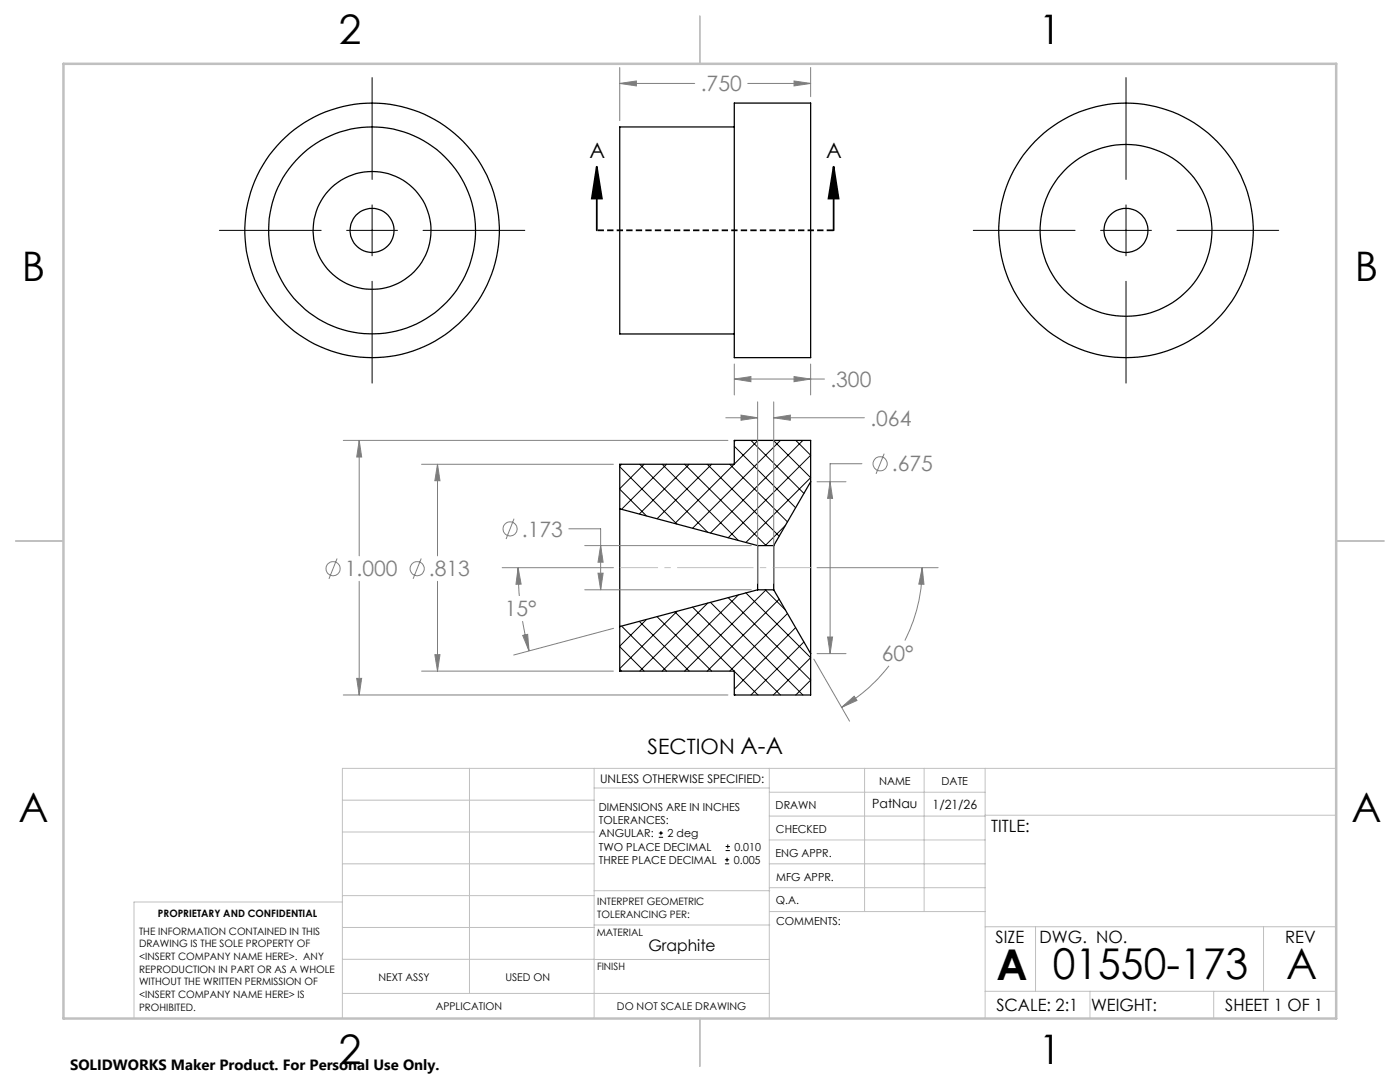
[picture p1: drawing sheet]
<svg xmlns="http://www.w3.org/2000/svg" width="279mm" height="216mm" viewBox="0 0 279 216" stroke-linecap="round" stroke-linejoin="round" font-family="sans-serif">
<g fill="none" stroke="#000" stroke-width=".25">
<path d="M146.5 20.6h15.3v50.8h-15.3zM146.5 25.3h-22.8v41.3h22.8M161.8 96.1v34.3M161.8 96.1v-8.2h-15.3v4.7h-22.8v8.9M161.8 96.1l-7.4 12.8M123.7 101.5v23.5M123.7 101.5l27.5 7.4M151.2 108.9v8.8M151.2 108.9h3.2M151.2 117.7h3.2M151.2 117.7l-27.5 7.3M154.4 108.9v8.8"/>
<path d="M154.4 117.7l7.4 12.7M123.7 125v8.9h22.8v4.8h15.3v-8.3"/>
<circle cx="74.2" cy="46" r="11.8"/>
<circle cx="74.2" cy="46" r="4.4"/>
<circle cx="74.3" cy="46" r="25.4"/>
<circle cx="74.3" cy="46" r="20.7"/>
<circle cx="224.7" cy="46" r="25.4"/>
<circle cx="224.7" cy="46" r="17.1"/>
<circle cx="224.7" cy="46" r="4.4"/>
</g>
<g fill="none" stroke="#000" stroke-width=".2">
<path d="M74.3 15.5v20.3M224.7 15.5v20.3M43.8 46h20.3M69.2 46h10.1M74.3 40.9v10.1M74.3 56.1v20.3M84.4 46h20.3M194.2 46h20.4M219.6 46h10.2M224.7 40.9v10.1M224.7 56.1v20.3M234.9 46h20.3"/>
<path d="M123.7 97.6l5.3 5.3M123.7 93.1l11.4 11.5M124.1 92.6l-.4 .4M127.7 92.6l13.6 13.6M128.6 92.6l-4.9 4.9M132.2 92.6l15.2 15.3M133 92.6l-8.9 9M136.6 92.6l16.3 16.3M137.5 92.6l-9.9 10M141.1 92.6l14.4 14.4M142 92.6l-10.9 10.9M145.6 92.6l11.6 11.5"/>
<path d="M146.5 92.6l-11.8 11.9M146.5 89l12.3 12.3M146.8 87.9l-.3 .2M149.9 87.9l10.5 10.6M151.3 87.9l-4.8 4.7M154.3 87.9l7.5 7.4-13 13M155.8 87.9l-17.6 17.5M158.8 87.9l3 2.9-16.5 16.5M160.2 87.9l-18.4 18.5M145.3 119.2l16.5 16.5-3 3M147.4 118.7l-15.2 15.2M148.8 118.3l13 12.9-7.5 7.5"/>
<path d="M152.7 117.7l4.1 4M152.9 117.7l-16.3 16.2M155.5 119.6l-14.4 14.3M156.8 104.8l-4.1 4.1M123.7 133.6l.4 .3M123.7 129l4.9 4.9M124.1 125l8.9 8.9M127.6 124l9.9 9.9M129 123.6l-5.3 5.3M131.1 123l10.9 10.9M134.7 122.1l16.6 16.6M135.1 122l-11.4 11.4"/>
<path d="M138.2 121.1l17.6 17.6M141.3 120.3l-13.6 13.6M141.8 120.2l18.4 18.5M146.5 138.5l.3 .2M157.2 122.4l-11.6 11.5M158.8 125.2l-12.3 12.3M160.4 128.1l-10.5 10.6M131.5 167.1h.8M131.5 166.2h.8M131.9 165.8v.9M144.7 172.4h.8M144.7 171.6h.8"/>
<path d="M144.8 169.7h.9M144.8 168.9h.9M145.1 171.1v.9M145.2 168.5v.8"/>
</g>
<g fill="none" stroke="#808080" stroke-width=".2">
<path d="M123.7 16.7l3.3-.5v.9zM123.7 13.5v10.6M123.7 16.7h14.9M149.2 16.7h12.6M158.5 16.2l3.3 .5-3.3 .4zM161.8 13.5v5.8M146.5 75.6l3.4-.5v1.1zM146.5 72.6v6.2M146.5 75.6h18M158.5 75.1l3.3 .5-3.3 .6zM161.8 72.6v6.2M68.5 87.9h76.8"/>
<path d="M71.7 87.9l.5 3.3h-1zM71.7 87.9v23M84.1 92.6h38.3M87.3 92.6l.5 3.3h-1zM87.3 92.6v18.3M144.9 83.4h6.3M147.9 82.8l3.3 .6-3.3 .5zM151.2 80.2v36.2M154.4 83.4l3.3-.6v1.1zM154.4 80.2v36.2M154.4 83.4h18.1M163.1 96.1h5.7"/>
<path d="M165.7 96.1l.5 3.3h-1zM172 92.5h-6.3v37.9M176.5 90.5l-1.7 4M67.3 111.4l-1.6 4.1M71.7 116v22.7M84.1 111.4l-1.7 4.1M87.3 116v17.9M100.2 113.3h22.2M102.6 103.5l-1.6 4.1M103.4 113.3l.6 3.3h-1zM103.4 113.3l.2 5.6M113.5 105.5h6.4v12.2"/>
<path d="M116.7 117.7h33.2M116.7 108.9h33.2M119.3 114.4h1.1l-.5 3.3zM119.9 108.9l.5 3.3h-1.1zM163.1 113.3h24.1M184 113.3l.4 3.3h-1zM184 113.3a32.4 32.4 0 0 1-3.4 14.5M68.5 138.7h76.8M71.2 135.4h1l-.5 3.3zM84.1 133.9h38.3M86.8 130.6h1l-.5 3.3zM104.3 123.9l1.3 6"/>
<path d="M104.3 126.8l1-.2 .3 3.3zM122.4 125.4l-19.9 5.3M162.4 131.5l7.1 12.4M163.1 130.4h5.7M165.2 127.1h1l-.5 3.3zM177.4 132.9a31.3 31.3 0 0 1-9.4 8.2M168 141.1l2.5-2.2 .5 .9z"/>
<circle cx="175.6" cy="92.5" r="1.41"/>
<circle cx="66.5" cy="113.5" r="1.4"/>
<circle cx="83.3" cy="113.5" r="1.41"/>
<circle cx="101.8" cy="105.5" r="1.41"/>
</g>
<path d="M119.1 33.3l1 6.3h-2zM119.1 33.3v12.7M166.4 33.3l1 6.3h-2.1zM166.4 33.3v12.7" fill="none" stroke="#000" stroke-width=".35"/>
<path d="M166.4 46h-47.3" fill="none" stroke="#000" stroke-width=".35" stroke-dasharray="1.3 .6" stroke-dashoffset="-.1" stroke-linecap="butt"/>
<path d="M161.8 113.3h-38.1" fill="none" stroke="#c0c0c0" stroke-width=".2" stroke-dasharray="15.2 1.3 1.3 1.3" stroke-dashoffset="7.6" stroke-linecap="butt"/>
<g fill="none" stroke="#c0c0c0" stroke-width=".2">
<path d="M68.3 159.7h50.3M93.7 153.3v44.9M118.6 153.3v49.9M118.6 157.2h34.9M153.5 153.3v49.9M153.5 158.1h43.1M172.5 153.3v28.6M184.4 153.3v28.6M196.6 153.3v49.9M266.7 153.3h-198.4v49.9M68.3 178.7h50.3M68.3 172.4h50.3"/>
<path d="M68.3 166h50.3M68.3 180h-41.6v23.2M118.6 177.7h35M153.5 167.6h43.1M153.5 162.8h43.1M153.5 172.4h43.1M153.5 177.1h43.1M196.6 162.7h70.1M68.3 198.2h85.2M68.3 191.4l85.2 .1M68.3 185.1h50.3M118.6 184.6h35"/>
<path d="M153.6 181.9h43M196.6 197.8h70.1M196.6 184.9h70.1M206.7 184.9v12.9M217.5 197.8v5.4M242.2 197.8v5.4M252.2 184.9v12.9"/>
</g>
<path d="M139.7 3.2v9.5M3.1 107.9h9.6M266.7 107.9h9.5M139.7 203.2v9.6" fill="none" stroke="#c0c0c0" stroke-width=".25"/>
<path d="M12.7 12.7h254v190.5h-254z" fill="none" stroke="#c0c0c0" stroke-width=".5"/>
<path d="M166.4 33.3l1 6.3h-2.1zM119.1 33.3l1 6.3h-2z" fill="#000"/>
<g fill="#808080">
<path d="M146.5 75.6l3.4-.5v1.1zM158.5 75.1l3.3 .5-3.3 .6zM123.7 16.7l3.3-.5v.9zM158.5 16.2l3.3 .5-3.3 .4zM86.8 130.6h1l-.5 3.3zM87.3 92.6l.5 3.3h-1zM71.7 87.9l.5 3.3h-1zM71.2 135.4h1l-.5 3.3zM119.3 114.4h1.1l-.5 3.3zM119.9 108.9l.5 3.3h-1.1zM165.2 127.1h1l-.5 3.3zM165.7 96.1l.5 3.3h-1zM154.4 83.4l3.3-.6v1.1zM147.9 82.8l3.3 .6-3.3 .5z"/>
<path d="M103.4 113.3l.6 3.3h-1zM104.3 126.8l1-.2 .3 3.3zM168 141.1l2.5-2.2 .5 .9zM184 113.3l.4 3.3h-1z"/>
</g>
<g font-size="8.5">
<text x="198.9" y="195.5">A</text>
<text x="210.1" y="195.4">01550-173</text>
<text x="256.7" y="195.4">A</text>
</g>
<g font-size="8.1">
<text x="67.6" y="8.9">2</text>
<text x="207.3" y="8.9">1</text>
<text x="4.4" y="56.1">B</text>
<text x="270.4" y="56.1">B</text>
<text x="3.7" y="164.1">A</text>
<text x="269.7" y="164.1">A</text>
<text x="67.6" y="212.4">2</text>
<text x="207.3" y="212.4">1</text>
</g>
<g font-size="4.2" fill="#808080">
<text x="139.8" y="18.2">.750</text>
<text x="165.7" y="77.2">.300</text>
<text x="173.7" y="84.9">.064</text>
<text x="178" y="94.1">.675</text>
<text x="104.1" y="107.1">.173</text>
<text x="68.8" y="115">1.000</text>
<text x="85.6" y="115">.813</text>
<text x="100.7" y="123">15°</text>
<text x="176" y="131.9">60°</text>
</g>
<g font-size="4.2">
<text x="117.6" y="31.5">A</text>
<text x="164.9" y="31.5">A</text>
<text x="129.2" y="150.4">SECTION A-A</text>
</g>
<g font-size="3.4">
<text x="197.8" y="166">TITLE:</text>
<text x="198.7" y="188.1">SIZE</text>
<text x="207.5" y="188.1">DWG. NO.</text>
<text x="256.5" y="188.2">REV</text>
<text x="198.8" y="201.7">SCALE: 2:1</text>
<text x="217.7" y="201.8">WEIGHT:</text>
<text x="244.5" y="201.7">SHEET 1 OF 1</text>
</g>
<text font-size="3.2" x="129.4" y="189.8">Graphite</text>
<text font-size="3" x="14" y="213.5">SOLIDWORKS Maker Product. For Personal Use Only.</text>
<g font-size="2.5">
<text x="174.1" y="161.3">PatNau</text>
<text x="186.1" y="161.4">1/21/26</text>
</g>
<text font-size="2.4" x="119.8" y="156.2">UNLESS OTHERWISE SPECIFIED:</text>
<g font-size="2.2">
<text x="119.5" y="161.8">DIMENSIONS ARE IN INCHES</text>
<text x="154.8" y="161.4">DRAWN</text>
<text x="175.4" y="156.6">NAME</text>
<text x="187.9" y="156.7">DATE</text>
<text x="119.5" y="164.4">TOLERANCES:</text>
<text x="119.5" y="167.1">ANGULAR:</text>
<text x="133.2" y="167.1">2 deg</text>
<text x="154.9" y="166.3">CHECKED</text>
<text x="119.5" y="172.4">THREE PLACE DECIMAL</text>
<text x="119.5" y="169.7">TWO PLACE DECIMAL</text>
<text x="146.4" y="172.4">0.005</text>
<text x="146.6" y="169.7">0.010</text>
<text x="154.8" y="170.9">ENG APPR.</text>
<text x="154.9" y="175.7">MFG APPR.</text>
<text x="154.9" y="180.4">Q.A.</text>
<text x="154.9" y="184.6">COMMENTS:</text>
</g>
<g font-size="2.1">
<text x="75.5" y="195.7">NEXT ASSY</text>
<text x="100.9" y="195.7">USED ON</text>
<text x="86.9" y="201.5">APPLICATION</text>
<text x="123.1" y="201.6">DO NOT SCALE DRAWING</text>
</g>
<g font-size="2">
<text x="31.5" y="182.9">PROPRIETARY AND CONFIDENTIAL</text>
<text x="119.2" y="180.6">INTERPRET GEOMETRIC</text>
<text x="119.2" y="183.1">TOLERANCING PER:</text>
<text x="27.8" y="186.5">THE INFORMATION CONTAINED IN THIS</text>
<text x="27.8" y="189">DRAWING IS THE SOLE PROPERTY OF</text>
<text x="27.8" y="191.6">&lt;INSERT COMPANY NAME HERE&gt;. ANY</text>
<text x="119.1" y="186.7">MATERIAL</text>
<text x="27.8" y="194.1">REPRODUCTION IN PART OR AS A WHOLE</text>
<text x="27.8" y="196.6">WITHOUT THE WRITTEN PERMISSION OF</text>
<text x="119.1" y="193.5">FINISH</text>
<text x="27.8" y="199.1">&lt;INSERT COMPANY NAME HERE&gt; IS</text>
<text x="27.8" y="201.7">PROHIBITED.</text>
</g>
</svg>
